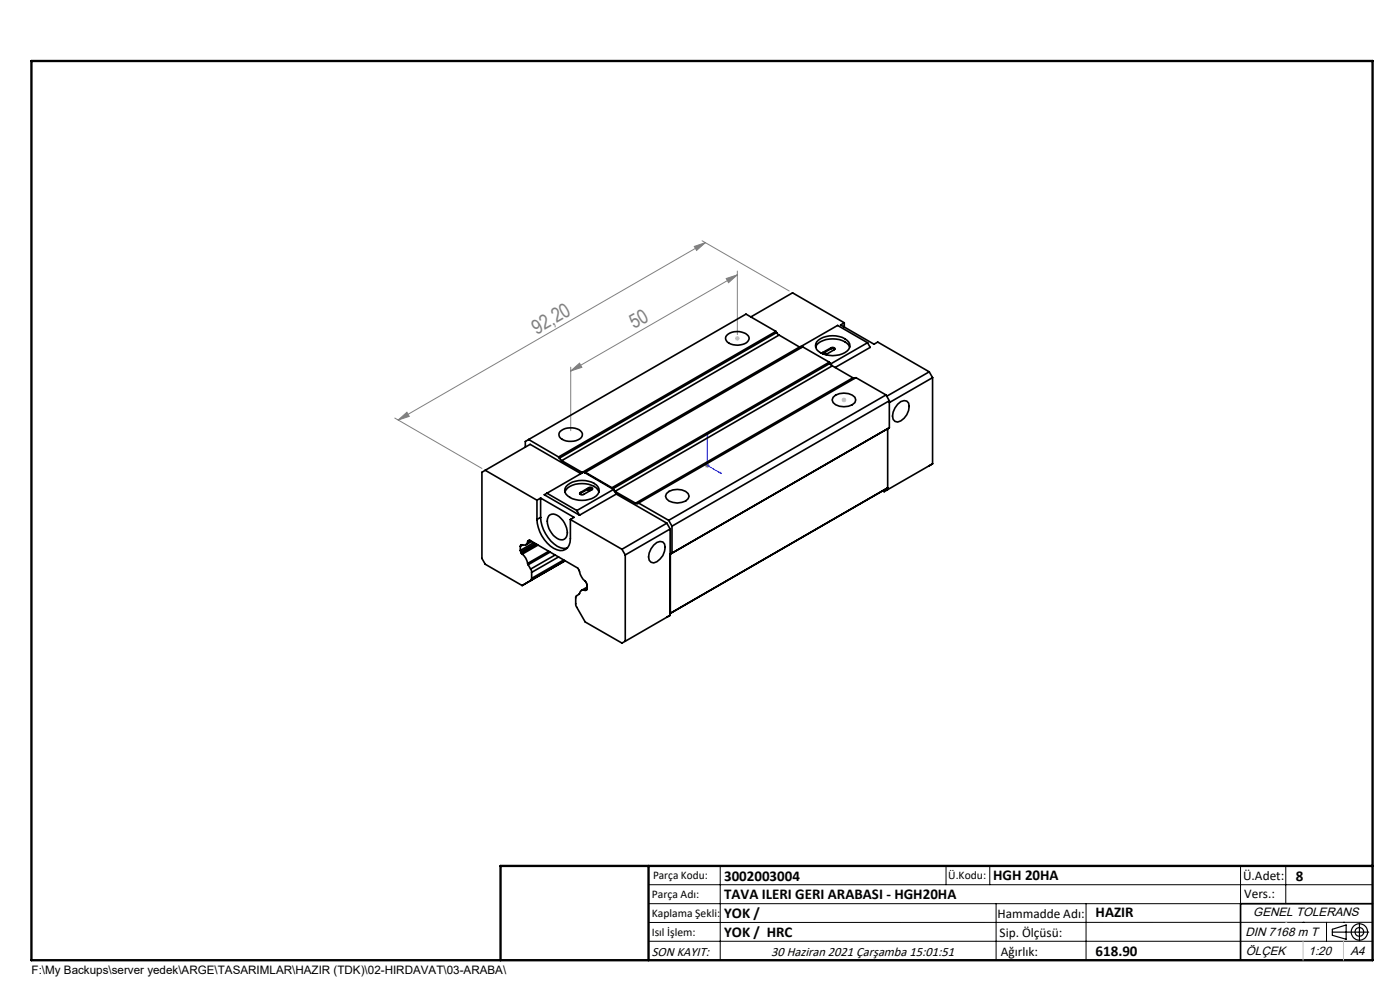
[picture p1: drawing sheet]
<svg xmlns="http://www.w3.org/2000/svg" width="297mm" height="210mm" viewBox="0 0 297 210" stroke-linecap="round" stroke-linejoin="round" font-family="sans-serif">
<g fill="none" stroke="#000" stroke-width=".25">
<path d="M282.6 197.7h7.8M282.6 197.1l3-.9v3l-3-.8zM288.4 195.8v3.8M106.2 203.7h185"/>
<circle cx="288.4" cy="197.7" r="1.74"/>
<circle cx="288.4" cy="197.7" r=".93"/>
</g>
<path d="M155.9 71.8h1M156.1 71.4l.7 .7M156.4 71.3v1M156.8 71.4l-.7 .7M178.5 84.8h1M178.7 84.5l.7 .7M179 84.3v1M179.4 84.5l-.7 .7M272.8 195.6h.1" fill="none" stroke="#c0c0c0" stroke-width=".25"/>
<path d="M150 91.8l.1 .4-.1-.1zM150 91.8v6.9l3 1.8M152.8 100.2l.2 .3-.2-.1z" fill="none" stroke="#00f" stroke-width=".21"/>
<g fill="none" stroke="#808080" stroke-width=".21">
<path d="M147.3 52.3l2.3-.8-1.8 1.6zM148.9 51.1l18.5 10.6M149.6 51.5l-65.1 37.6M154.1 59.1l2.3-.8-1.8 1.7zM156.4 57.5v13.5M156.4 58.3l-35.3 20.4M121.1 78.7l1.8-1.7 .5 .9zM121.1 77.9v13.5M83.7 88.7l18.5 10.7M84.5 89.1l1.8-1.7 .5 .9zM149.5 98.7h1.1M149.7 98.4l.7 .7"/>
<path d="M150 98.2v1M150.4 98.4l-.7 .7"/>
</g>
<g fill="none" stroke="#000" stroke-width=".21">
<path d="M137.6 187.7h153.6M137.6 191.7h153.6M137.6 199.7h153.6M152.8 183.7v20M200.7 183.7v4M210 183.7v4M211.3 191.7v12M230.4 191.7v12M263.2 183.7v20M272.8 183.7v8M276.4 195.6h.1M281.4 195.6v4.1"/>
<path d="M285 195.6h.1M291.2 195.6l-153.6 .1"/>
</g>
<path d="M291.2 191.7h-28v12" fill="none" stroke="#000" stroke-width=".35"/>
<path d="M6.7 12.9h284.5v190.8h-284.5zM137.6 183.7v20M291.2 183.7h-185v20" fill="none" stroke="#000" stroke-width=".5"/>
<path d="M276.4 199.7v4M285 199.7v4" fill="none" stroke="#c0c0c0" stroke-width=".21"/>
<path d="M152.8 100.2l.2 .3-.2-.1zM150 91.8l.1 .4-.1-.1z" fill="#00f"/>
<path d="M121.1 78.7l1.8-1.7 .5 .9zM154.1 59.1l2.3-.8-1.8 1.7zM84.5 89.1l1.8-1.7 .5 .9zM147.3 52.3l2.3-.8-1.8 1.6z" fill="#808080"/>
<g fill="none" stroke="#000" stroke-width=".35">
<path d="M154.2 71.1a3.2 3.2 0 0 1 4.7 .4 1.61 1.61 0 0 1-1.8 1.7 2.75 2.75 0 0 1-3.1-1.2v-.6zM159.3 67.2l8.8-5.1 11 6.4M164.6 70.3l-46.1 26.6M164.6 70.3l.1 .2M164.6 70.3l-6.3-3.7-46.2 26.6M164.7 70.5l.6 .6M164.7 70.5l-46 26.7M165.3 71.1l-46.1 26.6M165.3 71.1l4.3 2.5M169.6 73.6l.1 .1M169.6 73.6l-46.1 26.6M169.9 73.5l.2 .2h-.4"/>
<path d="M169.9 73.5l-.2 .2M173 73.7a3.4 3.4 0 0 1 3.6-1.8 3.4 3.4 0 0 1 3.6 1.8M173.2 72.5a5 5 0 0 1 6.8 0 1.52 1.52 0 0 1-.8 2.3 5.3 5.3 0 0 1-6-.7 1.46 1.46 0 0 1 0-1.6zM174.5 74.8l-.1 .2M174.5 75l.5-.1 .3 .2M174.5 74.8v.2M174.6 75.1l.7 .1M175.9 76.8l-46.1 26.7M175.9 76.8l.2 .3M175.9 76.8l-5.6-3.2-46.1 26.6M176.1 77.1l.4 .4M176.1 77.1l-46.1 26.6"/>
<path d="M176.1 77.1l.1 .1M176.2 77.2l.3 .3M176.3 73.8a.4 .4 0 0 1 .5-.2 .4 .4 0 0 1 .2 .6l-1.8 1M176.3 74l.3-.1 .5 .2M176.3 73.8l-1.8 1M176.3 74l-1.8 1M176.3 73.8v.2M176.5 77.5l.1 .1M176.6 77.6l-46.1 26.6M176.6 77.6l4.3 2.5M179.1 68.5l-.8 .4 7.1 4.1 .8-.4 10.9 6.3M179.1 68.5v.9"/>
<path d="M184 72.7l-6.3-3.7-7.8 4.5M184 72.7l.6 1-7.4 4.3M184 72.7l-7.8 4.5M197.1 78.9l-9 5.2M197.1 78.9l.7 1.2M102.9 99.8l-.7 .4v18.3l.7 1.2 7.9 4.5M102.9 99.8l11 6.3M102.9 99.8l9.6-5.5 10.7 6.2M112.1 93.2l-.7 .5v1.2M112.1 93.2l6.4 3.7M118.5 96.9l.2 .3M118.7 97.2l.5 .5"/>
<path d="M118.8 91.5a3.5 3.5 0 0 1 4.6 .2 1.12 1.12 0 0 1-.8 1.6 3.5 3.5 0 0 1-3.9-.6 .97 .97 0 0 1 .1-1.2zM119.2 97.7l4.3 2.5M176.7 84.3a3.5 3.5 0 0 1 4.7 0l.1 .5a2.22 2.22 0 0 1-2.5 1.5 2.22 2.22 0 0 1-2.5-1.5zM180.9 80.1l.5 .1M180.9 80.1l-46.1 26.6M188 83.8l-46.1 26.6M188 83.8l.7 1.2M188 83.8l-6.4-3.7-46.1 26.6M188.7 90.7l-46.5 26.8 .4-.2v-5.7M188.7 85l-46.1 26.6M188.7 85v5.7M188.7 90.7l-.4 .2v12.6"/>
<path d="M190.4 85.8l.7-.6 .7-.2 .6 .1a2.28 2.28 0 0 1 0 2.9 2.2 2.2 0 0 1-2.5 1.4 2.13 2.13 0 0 1 0-2.9zM197.8 80.1l-9.1 5.3M197.8 80.1v18.3M197.8 98.4l-9.5 5.5M197.8 98.4l-.7 .4M110.4 116.8l.1 .3M110.4 115.9v.9M110.5 117.1l.1 .2M110.6 117.3l.2 .2M110.8 117.5a3.2 3.2 0 0 1 1.1 2M110.8 115.6l-.4 .3M111.9 114.9l.4-.3 10.3 5.9 .3 .5a4.1 4.1 0 0 0 1.4 2.5l.2 .5v1l-.4 .2"/>
<path d="M111.9 114.9a.94 .94 0 0 1-1.3 .7l-.2 .3M111.9 119.5l.1 .3M112 119.8l.6 .9M112.4 114.6l-.5 .3M112.8 114.9l-1.3 .7M113.2 115.1l-2.8 1.7M113.6 115.3l-3.1 1.8M113.8 115.5l-3.2 1.8M113.9 110.2a7.5 7.5 0 0 0 4.2 6.4 2.08 2.08 0 0 0 2.9-2.3v-4.1M113.9 106.1v4.1M114.1 115.6l-3.3 1.9M114.7 109.7a7.7 7.7 0 0 0 4.2 6.5l.7 .1h.7"/>
<path d="M114.7 105.6l7.1 4.1-.8 .5M114.7 105.6l-.8 .5M114.7 105.6v4.1M114.7 109.7l-.8 .5M116 104.6l-.5 .3 7.4 4.4M116 104.6l6.4 3.7M116.4 116.9l-4.5 2.6M116.5 109.4a1.56 1.56 0 0 1 2.1 .2 4.4 4.4 0 0 1 1.6 4.2 1.36 1.36 0 0 1-2.4 .1 4.1 4.1 0 0 1-1.5-4.2zM116.7 117.1l-4.7 2.7M117.8 117.7l-5.2 3M118.5 118.1l-5.7 3.3M119.6 118.8l-6.8 3.9"/>
<path d="M119.9 104.3a3.4 3.4 0 0 1 3.6-1.7 3.4 3.4 0 0 1 3.6 1.7M120.1 103.2a5 5 0 0 1 6.7 0 1.52 1.52 0 0 1-.8 2.3 5.1 5.1 0 0 1-5.9-.7 1.31 1.31 0 0 1 0-1.6zM121 110.2l10.9 6.3M122.4 108.3l.5 1M123.1 104.5v.2M123.1 104.7l-.1 .1M123.5 100.2l.1 .1M124.2 100.2l5.6 3.3M124.2 100.2l-.2 .1M124.9 103.5l.5-.1 .3 .3-2.1 1.2-.6-.1 .1-.3M124.9 103.7l-.1 .3 .3 .1M124.9 103.5l-1.8 1"/>
<path d="M124.9 103.7l-1.8 1M124.9 103.5v.2M125.6 103.8l-.6-.1-.3 .3M129.8 103.5l.2 .2M130 103.7l-6.2-3.6-7.8 4.5M130 103.7l.2 .1M130.2 103.8l.2 .4M130.2 103.8l-7.8 4.5M130.4 104.2l.3 .6M130.4 104.2h.1M130.5 104.2l4.3 2.5M130.7 104.8l-7.8 4.5"/>
<path d="M130.7 104.8l10.8 6.2M131.9 116.5l.7 1.2M132.6 117.7v18.3M135.5 106.7l-.3 .1-.4-.1M135.5 106.7l6.4 3.7M138.7 115.6l.6-.5 .7-.2 .6 .1a2.28 2.28 0 0 1 0 2.9l-1.3 1.3-.6 .2-.6-.1a2.13 2.13 0 0 1 0-2.9zM141.4 104.7a3.4 3.4 0 0 1 4.6 0l.2 .6-.2 .5a3.3 3.3 0 0 1-4.6 0l-.2-.5zM141.5 111l-9.6 5.5M141.5 111l.7 1.2M141.9 110.4l.7 1.2M142.2 112.2l-9.6 5.5M142.2 112.2v18.3"/>
<path d="M188.3 103.5h.1M188.3 103.5l-1 .6M188.3 103.5v.4M188.3 103.9l-.7 .4-.3-.2M188.3 103.5l-46.1 26.6 45.1-26M112.6 120.7l.2 .7M112.6 123.1l-1.8 1.1M112.6 123.1l7.3-4.2-9.1 5.3M112.8 122.7l-.2 .4M112.8 121.4v1.3M124.1 125.2a.93 .93 0 0 0-1.2 .8l-.7 .5v1.9l1.9 3.5 7.8 4.5 .7-.4M124.5 124.6l-1.1 .6"/>
<path d="M124.5 125l-.4 .2M142.2 130.5l-9.6 5.5M142.2 130.5l-.7 .4"/>
</g>
<g font-size="4.2" fill="#808080">
<text x="113.9" y="71" transform="rotate(-30 113.9 71)">92,20</text>
<text x="134.5" y="69.8" transform="rotate(-30 134.5 69.8)">50</text>
</g>
<g font-size="3.2">
<text x="153.6" y="186.8">3002003004</text>
<text x="153.6" y="190.8">TAVA ILERI GERI ARABASI - HGH20HA</text>
<text x="210.7" y="186.6">HGH 20HA</text>
<text x="274.9" y="186.8">8</text>
<text x="153.6" y="194.8">YOK /</text>
<text x="232.4" y="194.5">HAZIR</text>
<text x="153.6" y="198.8">YOK / HRC</text>
<text x="232.4" y="202.8">618.90</text>
</g>
<g font-size="2.8">
<text x="263.7" y="186.7">Ü.Adet:</text>
<text x="263.9" y="190.5">Vers.:</text>
<text x="211.6" y="194.8">Hammadde Adı:</text>
<text x="138.3" y="202.8">SON KAYIT:</text>
<text x="163.6" y="202.8">30 Haziran 2021 Çarşamba 15:01:51</text>
<text x="212.1" y="198.7">Sip. Ölçüsü:</text>
<text x="212.3" y="202.7">Ağırlık:</text>
</g>
<g font-size="2.6">
<text x="265.9" y="194.4">GENEL TOLERANS</text>
<text x="264.2" y="198.5">DIN 7168 m T</text>
<text x="264.3" y="202.6">ÖLÇEK</text>
<text x="277.6" y="202.6">1:20</text>
<text x="286.5" y="202.6">A4</text>
</g>
<g font-size="2.5">
<text x="138.3" y="190.5">Parça Adı:</text>
<text x="138.5" y="186.5">Parça Kodu:</text>
<text x="201.2" y="186.5">Ü.Kodu:</text>
<text x="138.3" y="194.5">Kaplama Şekli:</text>
<text x="138.3" y="198.6">Isıl İşlem:</text>
<text x="6.7" y="206.7">F:\My Backups\server yedek\ARGE\TASARIMLAR\HAZIR (TDK)\02-HIRDAVAT\03-ARABA\</text>
</g>
</svg>
